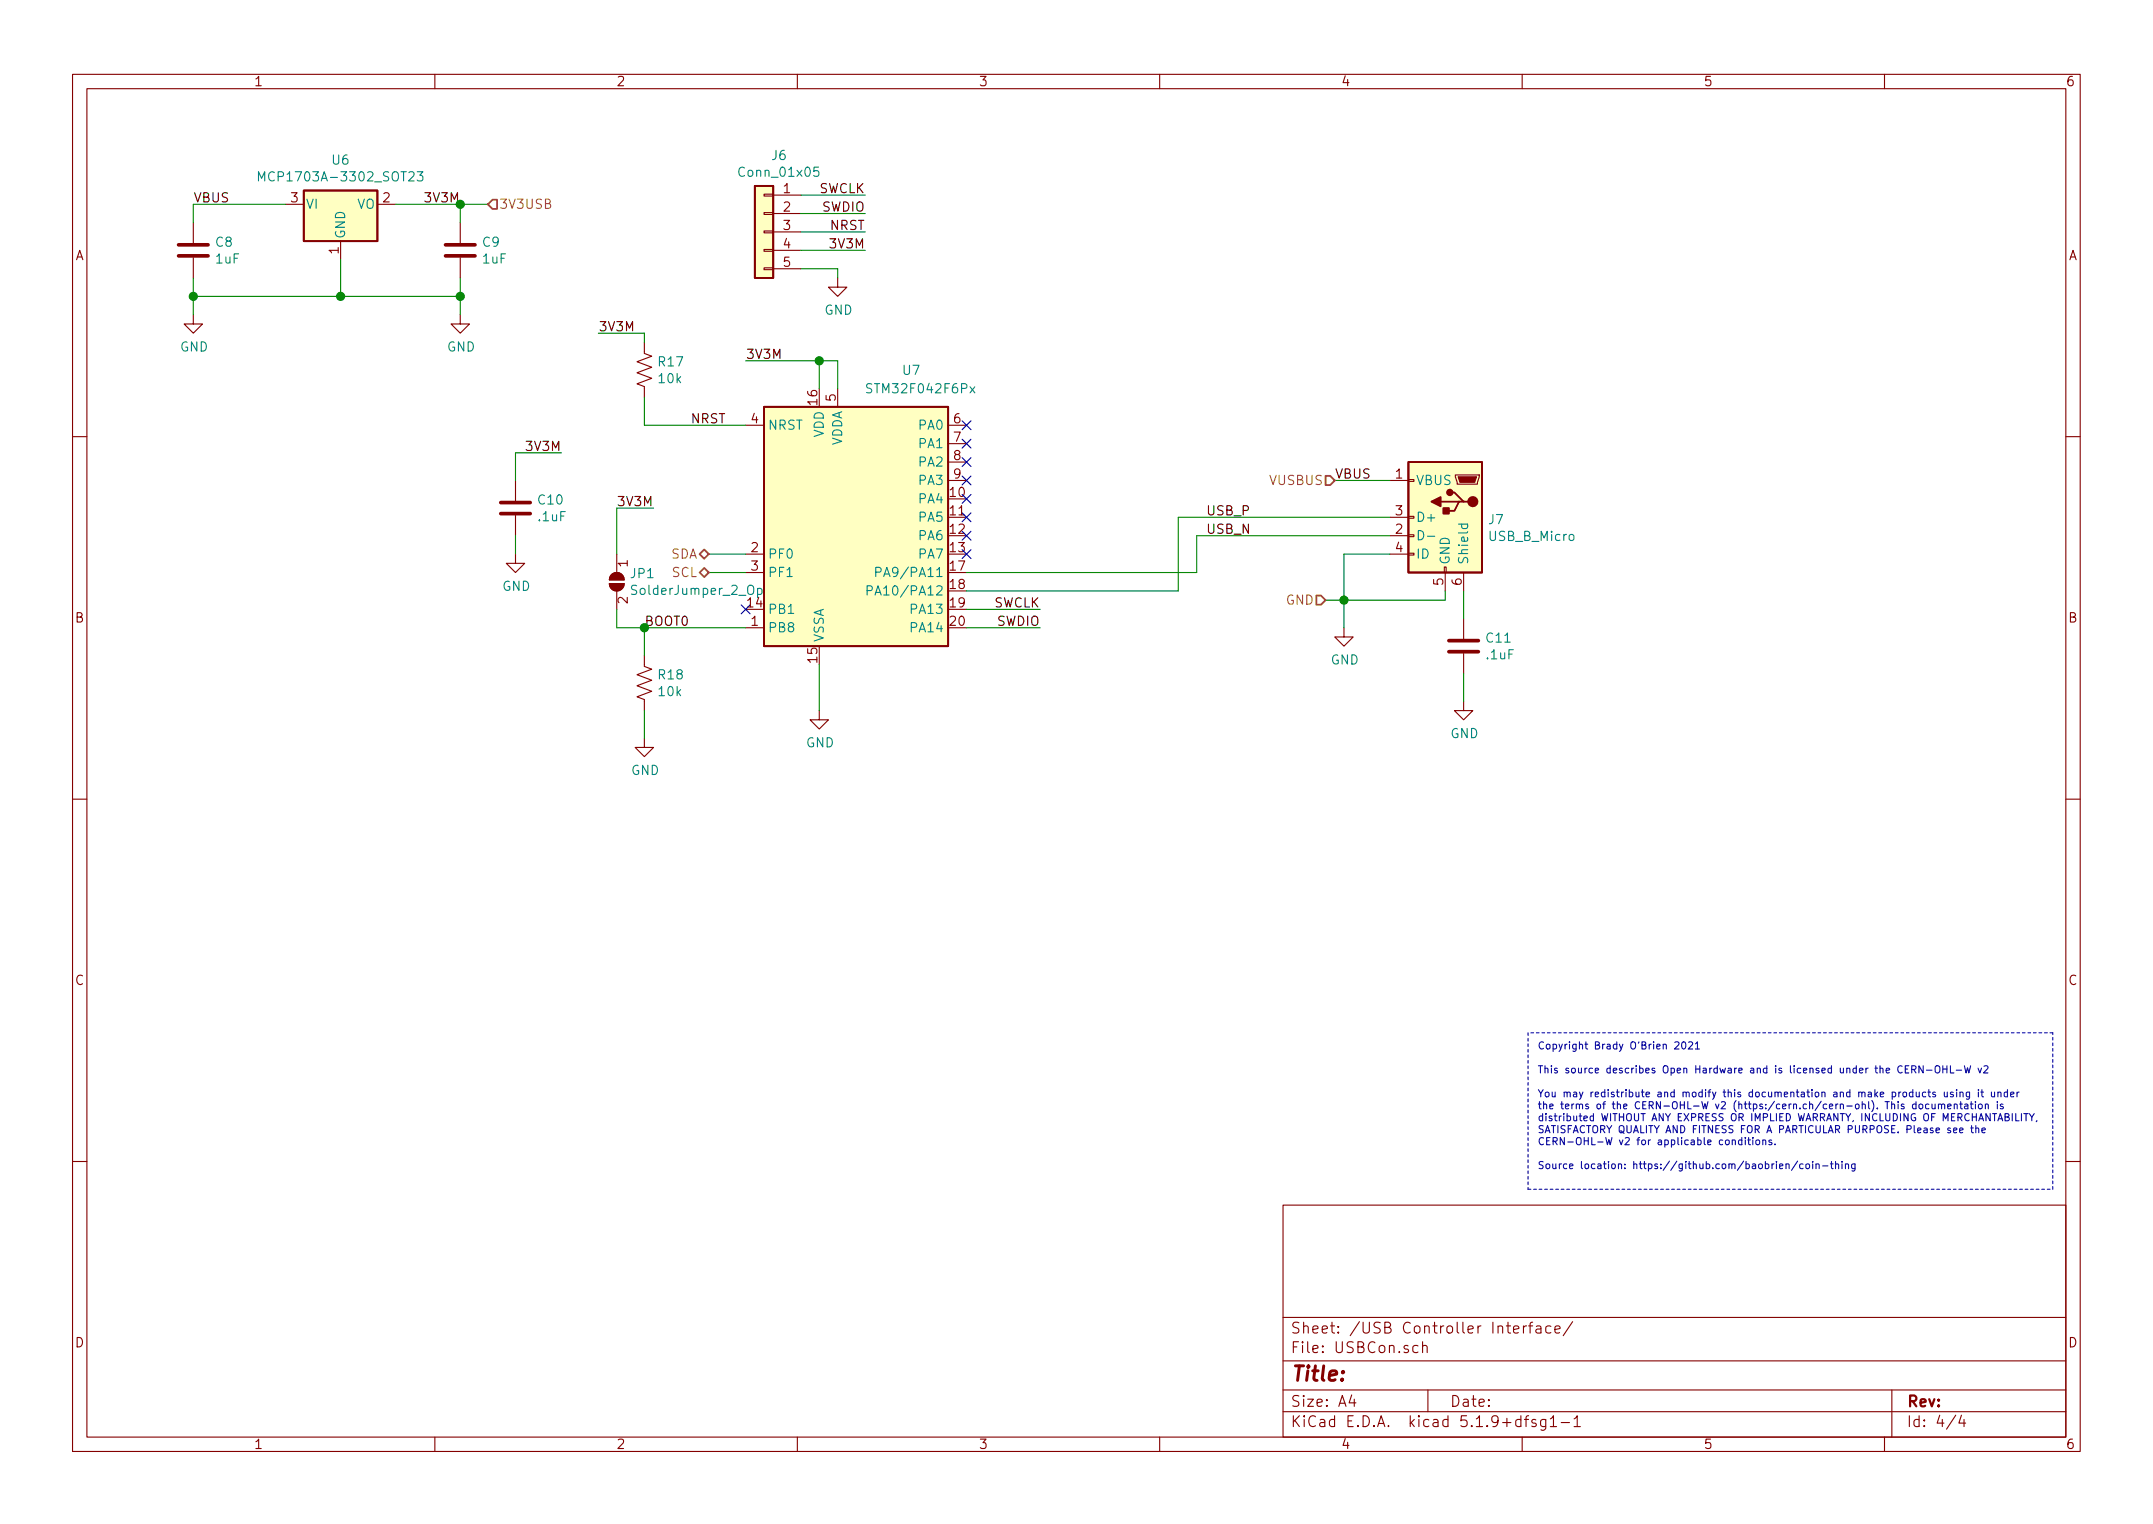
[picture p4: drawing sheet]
EESchema Schematic File Version 4
EELAYER 30 0
EELAYER END
$Descr A4 11693 8268
encoding utf-8
Sheet 4 4
Title ""
Date ""
Rev ""
Comp ""
Comment1 ""
Comment2 ""
Comment3 ""
Comment4 ""
$EndDescr
$Comp
L coin-trunker-rescue:STM32F042F6Px-MCU_ST_STM32F0 U7
U 1 1
P 4650 2800
F 0 "U7" H 4950 3600 50  0000 C CNN
F 1 "STM32F042F6Px" H 5000 3500 50  0000 C CNN
F 2 "Package_SO:TSSOP-20_4.4x6.5mm_P0.65mm" H 4150 2100 50  0001 R CNN
F 3 "http://www.st.com/st-web-ui/static/active/en/resource/technical/document/datasheet/DM00105814.pdf" H 4650 2800 50  0001 C CNN
	1    4650 2800
	1    0    0    -1  
$EndComp
$Comp
L coin-trunker-rescue:USB_B_Micro-Connector J7
U 1 1
P 7850 2800
F 0 "J7" H 7620 2789 50  0000 R CNN
F 1 "USB_B_Micro" H 7620 2698 50  0000 R CNN
F 2 "Connector_USB:USB_Micro-B_Molex-105017-0001" H 8000 2750 50  0001 C CNN
F 3 "~" H 8000 2750 50  0001 C CNN
	1    7850 2800
	-1   0    0    -1  
$EndComp
Wire Wire Line
	5250 3100 6500 3100
Wire Wire Line
	6500 3100 6500 2900
Wire Wire Line
	6500 2900 7550 2900
Wire Wire Line
	5250 3200 6400 3200
Wire Wire Line
	6400 3200 6400 2800
Wire Wire Line
	6400 2800 7550 2800
$Comp
L Device:C C8
U 1 1
P 1050 1350
F 0 "C8" H 1165 1396 50  0000 L CNN
F 1 "1uF" H 1165 1305 50  0000 L CNN
F 2 "Capacitor_SMD:C_0603_1608Metric" H 1088 1200 50  0001 C CNN
F 3 "~" H 1050 1350 50  0001 C CNN
	1    1050 1350
	1    0    0    -1  
$EndComp
$Comp
L Regulator_Linear:MCP1703A-3302_SOT23 U6
U 1 1
P 1850 1100
F 0 "U6" H 1850 1342 50  0000 C CNN
F 1 "MCP1703A-3302_SOT23" H 1850 1251 50  0000 C CNN
F 2 "Package_TO_SOT_SMD:SOT-23" H 1850 1300 50  0001 C CNN
F 3 "http://ww1.microchip.com/downloads/en/DeviceDoc/20005122B.pdf" H 1850 1050 50  0001 C CNN
F 4 "SC662K-3.3V" H 1850 1100 50  0001 C CNN "Part Alt"
	1    1850 1100
	1    0    0    -1  
$EndComp
$Comp
L Device:C C9
U 1 1
P 2500 1350
F 0 "C9" H 2615 1396 50  0000 L CNN
F 1 "1uF" H 2615 1305 50  0000 L CNN
F 2 "Capacitor_SMD:C_0603_1608Metric" H 2538 1200 50  0001 C CNN
F 3 "~" H 2500 1350 50  0001 C CNN
	1    2500 1350
	1    0    0    -1  
$EndComp
Wire Wire Line
	1050 1200 1050 1100
Wire Wire Line
	1050 1100 1550 1100
Wire Wire Line
	2150 1100 2500 1100
Wire Wire Line
	2500 1100 2500 1200
Wire Wire Line
	1050 1500 1050 1600
Wire Wire Line
	1050 1600 1850 1600
Wire Wire Line
	2500 1600 2500 1500
Wire Wire Line
	1850 1400 1850 1600
Connection ~ 1850 1600
Wire Wire Line
	1850 1600 2500 1600
$Comp
L power:GND #PWR0121
U 1 1
P 1050 1700
F 0 "#PWR0121" H 1050 1450 50  0001 C CNN
F 1 "GND" H 1055 1527 50  0000 C CNN
F 2 "" H 1050 1700 50  0001 C CNN
F 3 "" H 1050 1700 50  0001 C CNN
	1    1050 1700
	1    0    0    -1  
$EndComp
Wire Wire Line
	1050 1700 1050 1600
Connection ~ 1050 1600
$Comp
L power:GND #PWR0122
U 1 1
P 2500 1700
F 0 "#PWR0122" H 2500 1450 50  0001 C CNN
F 1 "GND" H 2505 1527 50  0000 C CNN
F 2 "" H 2500 1700 50  0001 C CNN
F 3 "" H 2500 1700 50  0001 C CNN
	1    2500 1700
	1    0    0    -1  
$EndComp
Wire Wire Line
	2500 1700 2500 1600
Connection ~ 2500 1600
$Comp
L Device:C C10
U 1 1
P 2800 2750
F 0 "C10" H 2915 2796 50  0000 L CNN
F 1 ".1uF" H 2915 2705 50  0000 L CNN
F 2 "Capacitor_SMD:C_0603_1608Metric" H 2838 2600 50  0001 C CNN
F 3 "~" H 2800 2750 50  0001 C CNN
	1    2800 2750
	1    0    0    -1  
$EndComp
Text Label 2500 1100 2    50   ~ 0
3V3M
Text Label 1050 1100 0    50   ~ 0
VBUS
Wire Wire Line
	3250 1800 3500 1800
Wire Wire Line
	3500 1800 3500 1850
Text Label 3250 1800 0    50   ~ 0
3V3M
$Comp
L power:GND #PWR0123
U 1 1
P 2800 3000
F 0 "#PWR0123" H 2800 2750 50  0001 C CNN
F 1 "GND" H 2805 2827 50  0000 C CNN
F 2 "" H 2800 3000 50  0001 C CNN
F 3 "" H 2800 3000 50  0001 C CNN
	1    2800 3000
	1    0    0    -1  
$EndComp
Wire Wire Line
	2800 3000 2800 2900
$Comp
L power:GND #PWR0124
U 1 1
P 4450 3850
F 0 "#PWR0124" H 4450 3600 50  0001 C CNN
F 1 "GND" H 4455 3677 50  0000 C CNN
F 2 "" H 4450 3850 50  0001 C CNN
F 3 "" H 4450 3850 50  0001 C CNN
	1    4450 3850
	1    0    0    -1  
$EndComp
Wire Wire Line
	4450 3600 4450 3850
$Comp
L power:GND #PWR0125
U 1 1
P 4550 1500
F 0 "#PWR0125" H 4550 1250 50  0001 C CNN
F 1 "GND" H 4555 1327 50  0000 C CNN
F 2 "" H 4550 1500 50  0001 C CNN
F 3 "" H 4550 1500 50  0001 C CNN
	1    4550 1500
	1    0    0    -1  
$EndComp
Wire Wire Line
	4350 1450 4550 1450
Wire Wire Line
	4550 1450 4550 1500
Wire Wire Line
	4550 2100 4550 1950
Wire Wire Line
	4550 1950 4450 1950
Wire Wire Line
	4450 1950 4450 2100
Wire Wire Line
	4450 1950 4050 1950
Connection ~ 4450 1950
Text Label 4050 1950 0    50   ~ 0
3V3M
Wire Wire Line
	4350 1350 4700 1350
Wire Wire Line
	4700 1250 4350 1250
Wire Wire Line
	4700 1150 4350 1150
$Comp
L Connector_Generic:Conn_01x05 J6
U 1 1
P 4150 1250
F 0 "J6" H 4068 1667 50  0000 C CNN
F 1 "Conn_01x05" H 4068 1576 50  0000 C CNN
F 2 "Connector_PinHeader_2.54mm:PinHeader_1x05_P2.54mm_Vertical" H 4150 1250 50  0001 C CNN
F 3 "~" H 4150 1250 50  0001 C CNN
	1    4150 1250
	-1   0    0    -1  
$EndComp
Text Label 4700 1350 2    50   ~ 0
3V3M
Text Label 4700 1250 2    50   ~ 0
NRST
Text Label 4700 1150 2    50   ~ 0
SWDIO
Text Label 4700 1050 2    50   ~ 0
SWCLK
Wire Wire Line
	4700 1050 4350 1050
Wire Wire Line
	5650 3300 5250 3300
Wire Wire Line
	5650 3400 5250 3400
Text Label 5650 3400 2    50   ~ 0
SWDIO
Text Label 5650 3300 2    50   ~ 0
SWCLK
$Comp
L Device:R_US R18
U 1 1
P 3500 3700
F 0 "R18" H 3568 3746 50  0000 L CNN
F 1 "10k" H 3568 3655 50  0000 L CNN
F 2 "Resistor_SMD:R_0603_1608Metric" V 3540 3690 50  0001 C CNN
F 3 "~" H 3500 3700 50  0001 C CNN
	1    3500 3700
	1    0    0    -1  
$EndComp
Wire Wire Line
	4050 3400 3500 3400
Wire Wire Line
	3500 3400 3500 3550
Text Label 3500 3400 0    50   ~ 0
BOOT0
$Comp
L power:GND #PWR0126
U 1 1
P 3500 4000
F 0 "#PWR0126" H 3500 3750 50  0001 C CNN
F 1 "GND" H 3505 3827 50  0000 C CNN
F 2 "" H 3500 4000 50  0001 C CNN
F 3 "" H 3500 4000 50  0001 C CNN
	1    3500 4000
	1    0    0    -1  
$EndComp
Wire Wire Line
	3500 4000 3500 3850
Text Label 3750 2300 0    50   ~ 0
NRST
$Comp
L Device:R_US R17
U 1 1
P 3500 2000
F 0 "R17" H 3568 2046 50  0000 L CNN
F 1 "10k" H 3568 1955 50  0000 L CNN
F 2 "Resistor_SMD:R_0603_1608Metric" V 3540 1990 50  0001 C CNN
F 3 "~" H 3500 2000 50  0001 C CNN
	1    3500 2000
	1    0    0    -1  
$EndComp
Wire Wire Line
	3500 2300 3500 2150
Wire Wire Line
	3500 2300 4050 2300
Text Label 7250 2600 0    50   ~ 0
VBUS
Wire Wire Line
	7250 2600 7550 2600
$Comp
L power:GND #PWR0127
U 1 1
P 7300 3400
F 0 "#PWR0127" H 7300 3150 50  0001 C CNN
F 1 "GND" H 7305 3227 50  0000 C CNN
F 2 "" H 7300 3400 50  0001 C CNN
F 3 "" H 7300 3400 50  0001 C CNN
	1    7300 3400
	1    0    0    -1  
$EndComp
Wire Wire Line
	7550 3000 7300 3000
Wire Wire Line
	7300 3000 7300 3250
Wire Wire Line
	7850 3200 7850 3250
Wire Wire Line
	7850 3250 7300 3250
Connection ~ 7300 3250
Wire Wire Line
	7300 3250 7300 3400
Wire Wire Line
	2800 2600 2800 2450
Wire Wire Line
	2800 2450 3050 2450
Text Label 3050 2450 2    50   ~ 0
3V3M
$Comp
L Device:C C11
U 1 1
P 7950 3500
F 0 "C11" H 8065 3546 50  0000 L CNN
F 1 ".1uF" H 8065 3455 50  0000 L CNN
F 2 "Capacitor_SMD:C_0603_1608Metric" H 7988 3350 50  0001 C CNN
F 3 "~" H 7950 3500 50  0001 C CNN
	1    7950 3500
	1    0    0    -1  
$EndComp
Wire Wire Line
	7950 3200 7950 3350
$Comp
L power:GND #PWR0128
U 1 1
P 7950 3800
F 0 "#PWR0128" H 7950 3550 50  0001 C CNN
F 1 "GND" H 7955 3627 50  0000 C CNN
F 2 "" H 7950 3800 50  0001 C CNN
F 3 "" H 7950 3800 50  0001 C CNN
	1    7950 3800
	1    0    0    -1  
$EndComp
Wire Wire Line
	7950 3800 7950 3650
Text HLabel 7250 2600 0    50   Input ~ 0
VUSBUS
Text HLabel 7200 3250 0    50   Input ~ 0
GND
Wire Wire Line
	7200 3250 7300 3250
Text HLabel 2650 1100 2    50   Input ~ 0
3V3USB
Wire Wire Line
	2650 1100 2500 1100
Connection ~ 2500 1100
NoConn ~ 5250 3000
NoConn ~ 4050 3300
Text HLabel 3850 3000 0    50   BiDi ~ 0
SDA
Wire Wire Line
	3850 3000 4050 3000
Text HLabel 3850 3100 0    50   BiDi ~ 0
SCL
Wire Wire Line
	3850 3100 4050 3100
NoConn ~ 5250 2300
NoConn ~ 5250 2400
NoConn ~ 5250 2500
NoConn ~ 5250 2600
NoConn ~ 5250 2700
NoConn ~ 5250 2800
NoConn ~ 5250 2900
$Comp
L Jumper:SolderJumper_2_Open JP1
U 1 1
P 3350 3150
F 0 "JP1" V 3304 3218 50  0000 L CNN
F 1 "SolderJumper_2_Open" V 3395 3218 50  0000 L CNN
F 2 "Jumper:SolderJumper-2_P1.3mm_Open_Pad1.0x1.5mm" H 3350 3150 50  0001 C CNN
F 3 "~" H 3350 3150 50  0001 C CNN
	1    3350 3150
	0    1    1    0   
$EndComp
Wire Wire Line
	3500 3400 3350 3400
Wire Wire Line
	3350 3400 3350 3300
Connection ~ 3500 3400
Wire Wire Line
	3350 3000 3350 2750
Text Label 3550 2750 2    50   ~ 0
3V3M
Wire Wire Line
	3550 2750 3350 2750
Text Label 6550 2900 0    50   ~ 0
USB_N
Text Label 6550 2800 0    50   ~ 0
USB_P
Text Notes 8350 6350 0    39   ~ 0
Copyright Brady O’Brien 2021\n\nThis source describes Open Hardware and is licensed under the CERN-OHL-W v2\n\nYou may redistribute and modify this documentation and make products using it under\nthe terms of the CERN-OHL-W v2 (https:/cern.ch/cern-ohl). This documentation is\ndistributed WITHOUT ANY EXPRESS OR IMPLIED WARRANTY, INCLUDING OF MERCHANTABILITY,\nSATISFACTORY QUALITY AND FITNESS FOR A PARTICULAR PURPOSE. Please see the\nCERN-OHL-W v2 for applicable conditions.\n\nSource location: https://github.com/baobrien/coin-thing
Wire Notes Line
	8300 5600 8300 6450
Wire Notes Line
	8300 6450 11150 6450
Wire Notes Line
	11150 6450 11150 5600
Wire Notes Line
	11150 5600 8300 5600
$EndSCHEMATC
